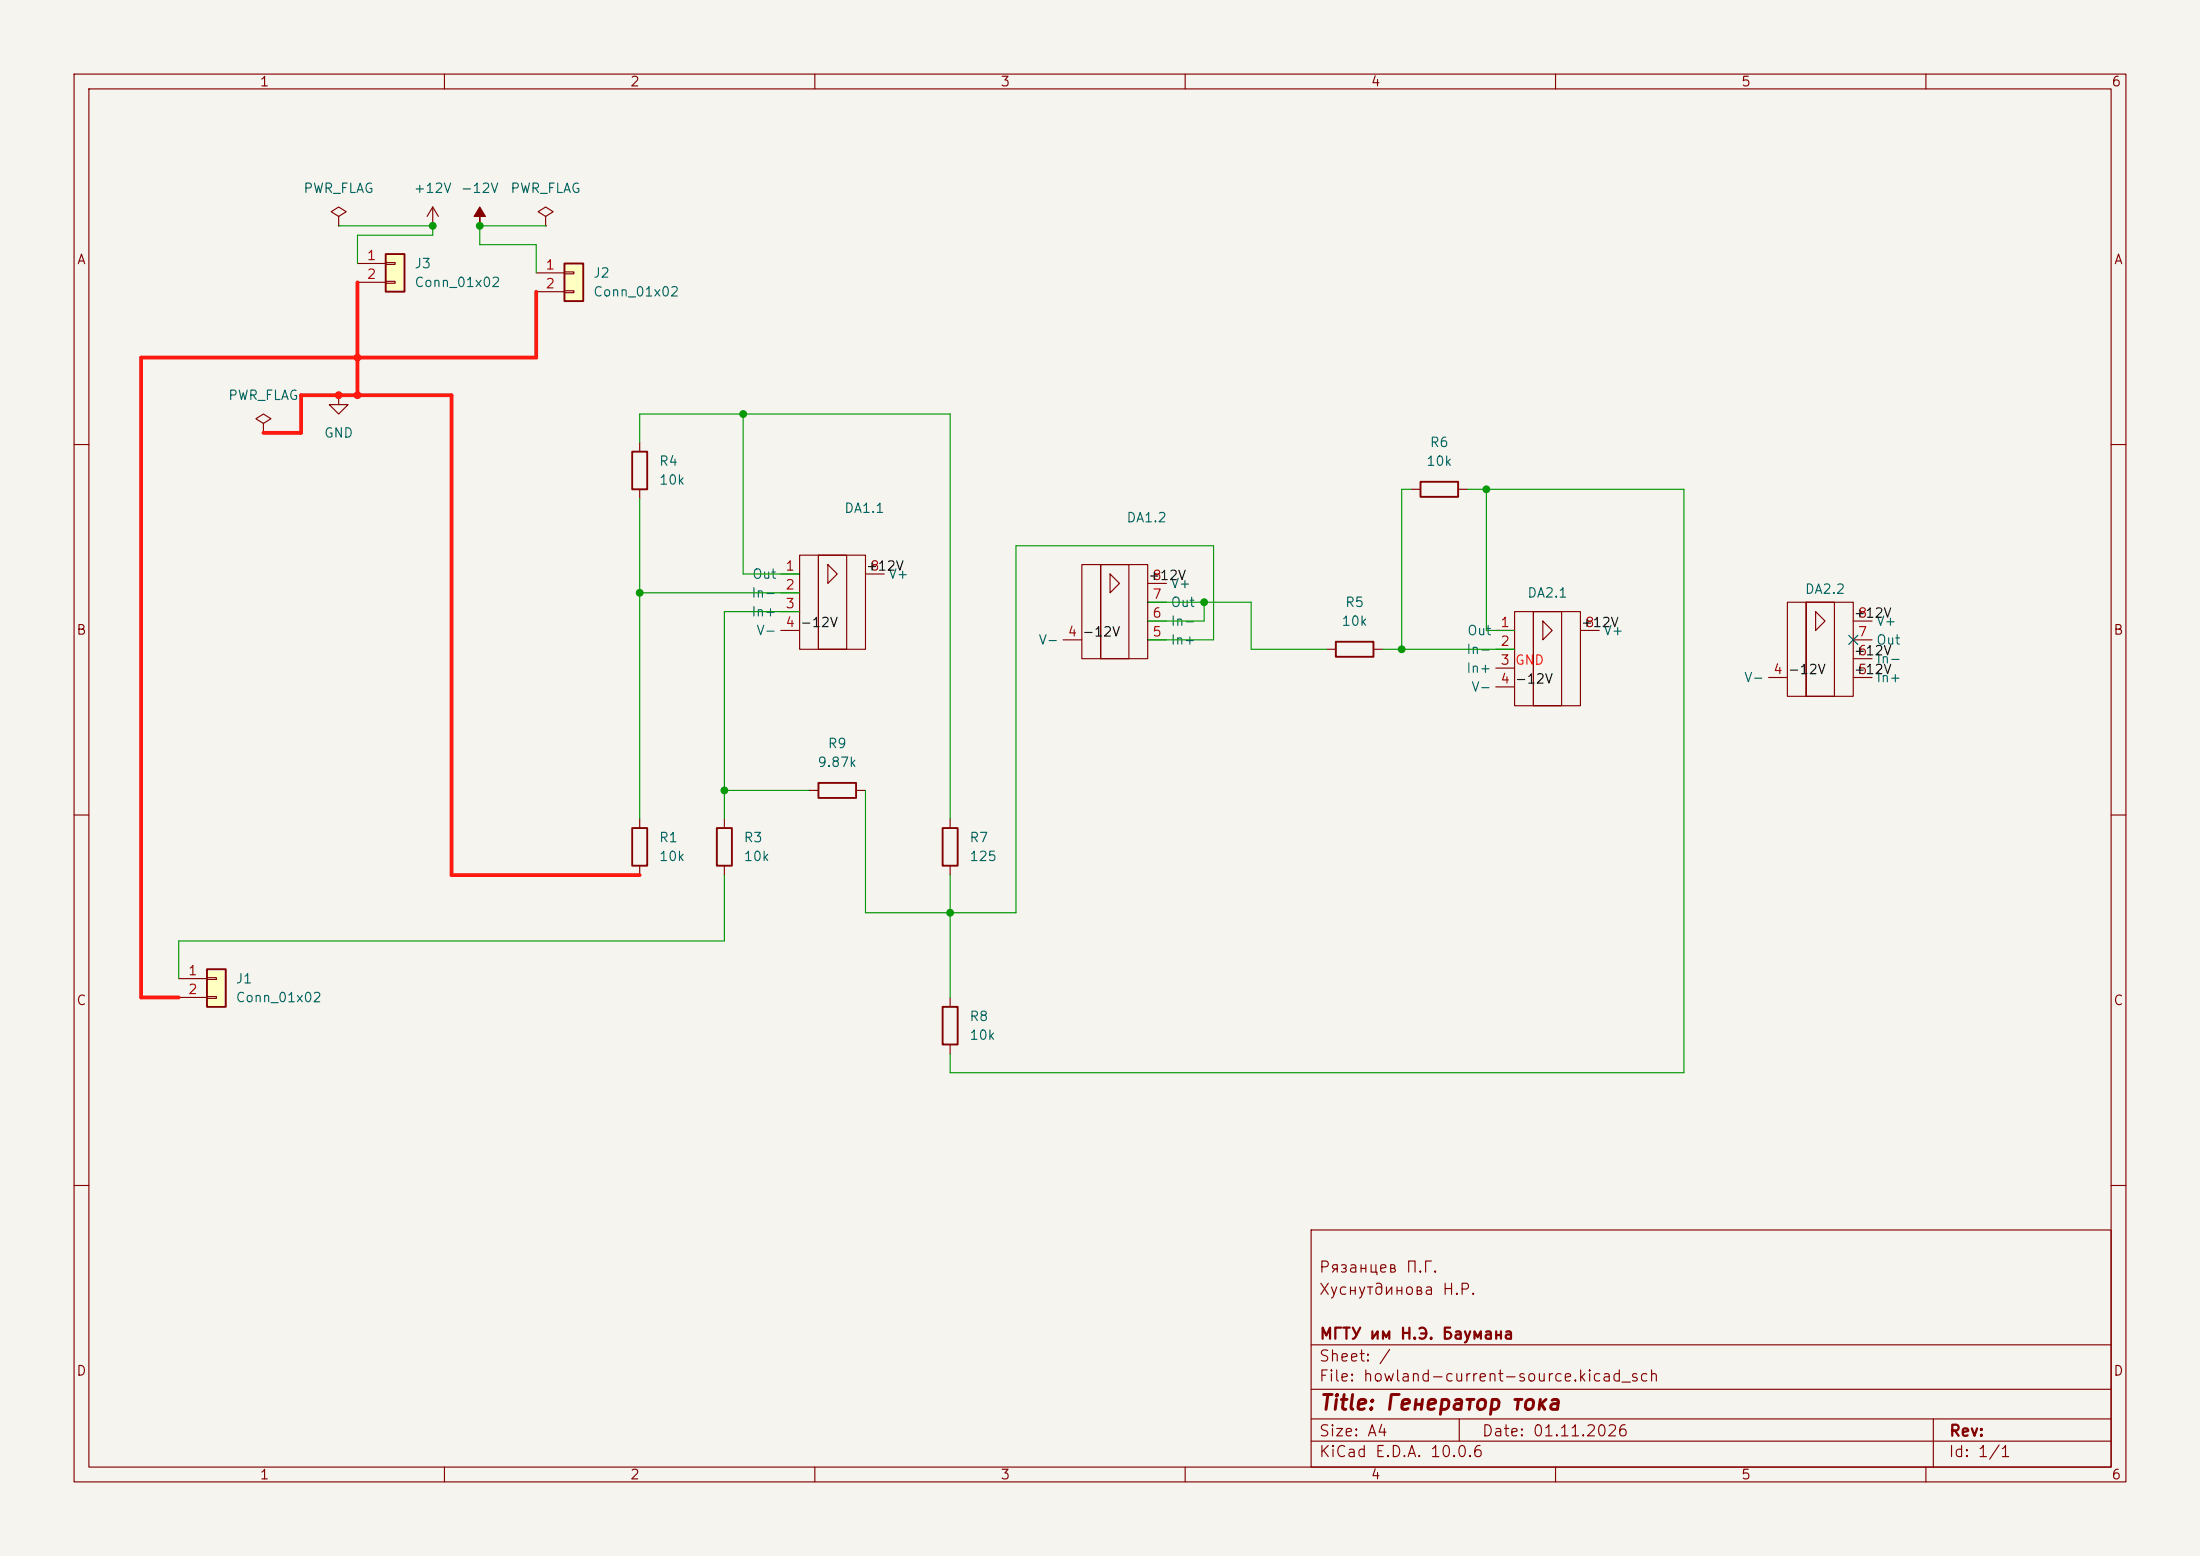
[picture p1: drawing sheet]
(kicad_sch
 (version 20260306)
 (generator "eeschema")
 (generator_version "10.0")
 (paper "A4")
 (title_block
  (title "Генератор тока ")
  (date "01.11.2026")
  (company "МГТУ им Н.Э. Баумана")
  (comment 2 "Хуснутдинова Н.Р.")
  (comment 3 "Рязанцев П.Г."))
 (lib_symbols
  (symbol "Connector_Generic:Conn_01x02"
   (pin_names
    (offset 1.016) (hide yes)) (exclude_from_sim no) (in_bom yes) (on_board yes)
   (in_pos_files yes)
   (duplicate_pin_numbers_are_jumpers no)
   (property "Reference" "J" (at 0 2.54 0) (show_name no) (do_not_autoplace no) (effects (font (size 1.27 1.27))))
   (property "Value" "Conn_01x02" (at 0 -5.08 0) (show_name no) (do_not_autoplace no) (effects (font (size 1.27 1.27))))
   (property "Footprint" "" (at 0 0 0) (show_name no) (do_not_autoplace no) (hide yes) (effects (font (size 1.27 1.27))))
   (property "Datasheet" "" (at 0 0 0) (show_name no) (do_not_autoplace no) (hide yes) (effects (font (size 1.27 1.27))))
   (property "Description" "Generic connector, single row, 01x02, script generated (kicad-library-utils/schlib/autogen/connector/)" (at 0 0 0) (show_name no) (do_not_autoplace no) (hide yes) (effects (font (size 1.27 1.27))))
   (symbol "Conn_01x02_1_1"
    (rectangle (start -1.27 1.27) (end 1.27 -3.81) (stroke (width 0.254) (type default)) (fill (type background)))
    (rectangle (start -1.27 0.127) (end 0 -0.127) (stroke (width 0.1524) (type default)) (fill (type none)))
    (rectangle (start -1.27 -2.413) (end 0 -2.667) (stroke (width 0.1524) (type default)) (fill (type none)))
    (pin passive line (at -5.08 0 0) (length 3.81) (name "Pin_1" (effects (font (size 1.27 1.27)))) (number "1" (effects (font (size 1.27 1.27)))))
    (pin passive line (at -5.08 -2.54 0) (length 3.81) (name "Pin_2" (effects (font (size 1.27 1.27)))) (number "2" (effects (font (size 1.27 1.27))))))
   (embedded_fonts no))
  (symbol "Device:R"
   (pin_numbers (hide yes))
   (pin_names
    (offset 0)) (exclude_from_sim no) (in_bom yes) (on_board yes)
   (in_pos_files yes)
   (duplicate_pin_numbers_are_jumpers no)
   (property "Reference" "R" (at 2.032 0 90) (show_name no) (do_not_autoplace no) (effects (font (size 1.27 1.27))))
   (property "Value" "R" (at 0 0 90) (show_name no) (do_not_autoplace no) (effects (font (size 1.27 1.27))))
   (property "Footprint" "" (at -1.778 0 90) (show_name no) (do_not_autoplace no) (hide yes) (effects (font (size 1.27 1.27))))
   (property "Datasheet" "" (at 0 0 0) (show_name no) (do_not_autoplace no) (hide yes) (effects (font (size 1.27 1.27))))
   (property "Description" "Resistor" (at 0 0 0) (show_name no) (do_not_autoplace no) (hide yes) (effects (font (size 1.27 1.27))))
   (symbol "R_0_1"
    (rectangle (start -1.016 -2.54) (end 1.016 2.54) (stroke (width 0.254) (type default)) (fill (type none))))
   (symbol "R_1_1"
    (pin passive line (at 0 3.81 270) (length 1.27) (name "" (effects (font (size 1.27 1.27)))) (number "1" (effects (font (size 1.27 1.27)))))
    (pin passive line (at 0 -3.81 90) (length 1.27) (name "" (effects (font (size 1.27 1.27)))) (number "2" (effects (font (size 1.27 1.27))))))
   (embedded_fonts no))
  (symbol "howland_gost:OPA277" (exclude_from_sim no) (in_bom yes) (on_board yes)
   (in_pos_files yes)
   (duplicate_pin_numbers_are_jumpers no)
   (property "Reference" "DA" (at 0 0 0) (show_name no) (do_not_autoplace no) (effects (font (size 1.27 1.27))))
   (property "Value" "" (at 0 0 0) (show_name no) (do_not_autoplace no) (effects (font (size 1.27 1.27))))
   (property "Footprint" "" (at 0 0 0) (show_name no) (do_not_autoplace no) (hide yes) (effects (font (size 1.27 1.27))))
   (property "Datasheet" "" (at 0 0 0) (show_name no) (do_not_autoplace no) (hide yes) (effects (font (size 1.27 1.27))))
   (property "Description" "" (at 0 0 0) (show_name no) (do_not_autoplace no) (hide yes) (effects (font (size 1.27 1.27))))
   (symbol "OPA277_0_1"
    (rectangle (start -3.81 2.54) (end 5.08 -10.16) (stroke (width 0) (type solid)) (fill (type none)))
    (polyline (pts (xy -1.27 -10.16) (xy -1.27 2.54) (xy 2.54 2.54) (xy 2.54 -10.16) (xy -1.27 -10.16) (xy -1.27 1.27) (xy -1.27 2.54)) (stroke (width 0) (type default)) (fill (type none)))
    (polyline (pts (xy 0 1.27) (xy 0 -1.27) (xy 1.27 0) (xy 0 1.27)) (stroke (width 0) (type default)) (fill (type none)))
    (pin power_in line (at -3.81 -7.62 180) (length 2.54) (name "V-" (effects (font (size 1.27 1.27)))) (number "4" (effects (font (size 1.27 1.27)))))
    (pin power_in line (at 5.08 0 0) (length 2.54) (name "V+" (effects (font (size 1.27 1.27)))) (number "8" (effects (font (size 1.27 1.27))))))
   (symbol "OPA277_1_1"
    (pin output line (at -3.81 0 180) (length 2.54) (name "Out" (effects (font (size 1.27 1.27)))) (number "1" (effects (font (size 1.27 1.27)))))
    (pin input line (at -3.81 -2.54 180) (length 2.54) (name "In-" (effects (font (size 1.27 1.27)))) (number "2" (effects (font (size 1.27 1.27)))))
    (pin input line (at -3.81 -5.08 180) (length 2.54) (name "In+" (effects (font (size 1.27 1.27)))) (number "3" (effects (font (size 1.27 1.27))))))
   (symbol "OPA277_2_1"
    (pin input line (at 5.08 -7.62 0) (length 2.54) (name "In+" (effects (font (size 1.27 1.27)))) (number "5" (effects (font (size 1.27 1.27)))))
    (pin input line (at 5.08 -5.08 0) (length 2.54) (name "In-" (effects (font (size 1.27 1.27)))) (number "6" (effects (font (size 1.27 1.27)))))
    (pin output line (at 5.08 -2.54 0) (length 2.54) (name "Out" (effects (font (size 1.27 1.27)))) (number "7" (effects (font (size 1.27 1.27))))))
   (embedded_fonts no))
  (symbol "power:+12V"
   (power global)
   (pin_numbers (hide yes))
   (pin_names
    (offset 0) (hide yes)) (exclude_from_sim no) (in_bom yes) (on_board yes)
   (in_pos_files yes)
   (duplicate_pin_numbers_are_jumpers no)
   (property "Reference" "#PWR" (at 0 -3.81 0) (show_name no) (do_not_autoplace no) (hide yes) (effects (font (size 1.27 1.27))))
   (property "Value" "+12V" (at 0 3.556 0) (show_name no) (do_not_autoplace no) (effects (font (size 1.27 1.27))))
   (property "Footprint" "" (at 0 0 0) (show_name no) (do_not_autoplace no) (hide yes) (effects (font (size 1.27 1.27))))
   (property "Datasheet" "" (at 0 0 0) (show_name no) (do_not_autoplace no) (hide yes) (effects (font (size 1.27 1.27))))
   (property "Description" "Power symbol creates a global label with name \"+12V\"" (at 0 0 0) (show_name no) (do_not_autoplace no) (hide yes) (effects (font (size 1.27 1.27))))
   (symbol "+12V_0_1"
    (polyline (pts (xy -0.762 1.27) (xy 0 2.54)) (stroke (width 0) (type default)) (fill (type none)))
    (polyline (pts (xy 0 2.54) (xy 0.762 1.27)) (stroke (width 0) (type default)) (fill (type none)))
    (polyline (pts (xy 0 0) (xy 0 2.54)) (stroke (width 0) (type default)) (fill (type none))))
   (symbol "+12V_1_1"
    (pin power_in line (at 0 0 90) (length 0) (name "" (effects (font (size 1.27 1.27)))) (number "1" (effects (font (size 1.27 1.27))))))
   (embedded_fonts no))
  (symbol "power:-12V"
   (power global)
   (pin_numbers (hide yes))
   (pin_names
    (offset 0) (hide yes)) (exclude_from_sim no) (in_bom yes) (on_board yes)
   (in_pos_files yes)
   (duplicate_pin_numbers_are_jumpers no)
   (property "Reference" "#PWR" (at 0 -3.81 0) (show_name no) (do_not_autoplace no) (hide yes) (effects (font (size 1.27 1.27))))
   (property "Value" "-12V" (at 0 3.556 0) (show_name no) (do_not_autoplace no) (effects (font (size 1.27 1.27))))
   (property "Footprint" "" (at 0 0 0) (show_name no) (do_not_autoplace no) (hide yes) (effects (font (size 1.27 1.27))))
   (property "Datasheet" "" (at 0 0 0) (show_name no) (do_not_autoplace no) (hide yes) (effects (font (size 1.27 1.27))))
   (property "Description" "Power symbol creates a global label with name \"-12V\"" (at 0 0 0) (show_name no) (do_not_autoplace no) (hide yes) (effects (font (size 1.27 1.27))))
   (symbol "-12V_0_0"
    (pin power_in line (at 0 0 90) (length 0) (name "" (effects (font (size 1.27 1.27)))) (number "1" (effects (font (size 1.27 1.27))))))
   (symbol "-12V_0_1"
    (polyline (pts (xy 0 0) (xy 0 1.27) (xy 0.762 1.27) (xy 0 2.54) (xy -0.762 1.27) (xy 0 1.27)) (stroke (width 0) (type default)) (fill (type outline))))
   (embedded_fonts no))
  (symbol "power:GND"
   (power global)
   (pin_numbers (hide yes))
   (pin_names
    (offset 0) (hide yes)) (exclude_from_sim no) (in_bom yes) (on_board yes)
   (in_pos_files yes)
   (duplicate_pin_numbers_are_jumpers no)
   (property "Reference" "#PWR" (at 0 -6.35 0) (show_name no) (do_not_autoplace no) (hide yes) (effects (font (size 1.27 1.27))))
   (property "Value" "GND" (at 0 -3.81 0) (show_name no) (do_not_autoplace no) (effects (font (size 1.27 1.27))))
   (property "Footprint" "" (at 0 0 0) (show_name no) (do_not_autoplace no) (hide yes) (effects (font (size 1.27 1.27))))
   (property "Datasheet" "" (at 0 0 0) (show_name no) (do_not_autoplace no) (hide yes) (effects (font (size 1.27 1.27))))
   (property "Description" "Power symbol creates a global label with name \"GND\" , ground" (at 0 0 0) (show_name no) (do_not_autoplace no) (hide yes) (effects (font (size 1.27 1.27))))
   (symbol "GND_0_1"
    (polyline (pts (xy 0 0) (xy 0 -1.27) (xy 1.27 -1.27) (xy 0 -2.54) (xy -1.27 -1.27) (xy 0 -1.27)) (stroke (width 0) (type default)) (fill (type none))))
   (symbol "GND_1_1"
    (pin power_in line (at 0 0 270) (length 0) (name "" (effects (font (size 1.27 1.27)))) (number "1" (effects (font (size 1.27 1.27))))))
   (embedded_fonts no))
  (symbol "power:PWR_FLAG"
   (power global)
   (pin_numbers (hide yes))
   (pin_names
    (offset 0) (hide yes)) (exclude_from_sim no) (in_bom yes) (on_board yes)
   (in_pos_files yes)
   (duplicate_pin_numbers_are_jumpers no)
   (property "Reference" "#FLG" (at 0 1.905 0) (show_name no) (do_not_autoplace no) (hide yes) (effects (font (size 1.27 1.27))))
   (property "Value" "PWR_FLAG" (at 0 3.81 0) (show_name no) (do_not_autoplace no) (effects (font (size 1.27 1.27))))
   (property "Footprint" "" (at 0 0 0) (show_name no) (do_not_autoplace no) (hide yes) (effects (font (size 1.27 1.27))))
   (property "Datasheet" "" (at 0 0 0) (show_name no) (do_not_autoplace no) (hide yes) (effects (font (size 1.27 1.27))))
   (property "Description" "Special symbol for telling ERC where power comes from" (at 0 0 0) (show_name no) (do_not_autoplace no) (hide yes) (effects (font (size 1.27 1.27))))
   (symbol "PWR_FLAG_0_0"
    (pin power_out line (at 0 0 90) (length 0) (name "" (effects (font (size 1.27 1.27)))) (number "1" (effects (font (size 1.27 1.27))))))
   (symbol "PWR_FLAG_0_1"
    (polyline (pts (xy 0 0) (xy 0 1.27) (xy -1.016 1.905) (xy 0 2.54) (xy 1.016 1.905) (xy 0 1.27)) (stroke (width 0) (type default)) (fill (type none))))
   (embedded_fonts no)))
 (junction
  (at 45.72 53.34)
  (diameter 0)
  (color 0 0 0 0))
 (junction
  (at 189.23 87.63)
  (diameter 0)
  (color 0 0 0 0))
 (junction
  (at 100.33 55.88)
  (diameter 0)
  (color 0 0 0 0))
 (junction
  (at 86.36 80.01)
  (diameter 0)
  (color 0 0 0 0))
 (junction
  (at 200.66 66.04)
  (diameter 0)
  (color 0 0 0 0))
 (junction
  (at 64.77 30.48)
  (diameter 0)
  (color 0 0 0 0))
 (junction
  (at 58.42 30.48)
  (diameter 0)
  (color 0 0 0 0))
 (junction
  (at 48.26 48.26)
  (diameter 0)
  (color 0 0 0 0))
 (junction
  (at 48.26 53.34)
  (diameter 0)
  (color 0 0 0 0))
 (junction
  (at 128.27 123.19)
  (diameter 0)
  (color 0 0 0 0))
 (junction
  (at 162.56 81.28)
  (diameter 0)
  (color 0 0 0 0))
 (junction
  (at 97.79 106.68)
  (diameter 0)
  (color 0 0 0 0))
 (no_connect
  (at 250.19 86.36))
 (wire
  (pts (xy 86.36 80.01) (xy 107.95 80.01))
  (stroke (width 0) (type default)))
 (wire
  (pts (xy 19.05 48.26) (xy 48.26 48.26))
  (stroke (width 0) (type default)))
 (wire
  (pts (xy 200.66 85.09) (xy 200.66 66.04))
  (stroke (width 0) (type default)))
 (wire
  (pts (xy 227.33 66.04) (xy 200.66 66.04))
  (stroke (width 0) (type default)))
 (wire
  (pts (xy 72.39 33.02) (xy 64.77 33.02))
  (stroke (width 0) (type default)))
 (wire
  (pts (xy 48.26 35.56) (xy 48.26 31.75))
  (stroke (width 0) (type default)))
 (wire
  (pts (xy 35.56 58.42) (xy 40.64 58.42))
  (stroke (width 0) (type default)))
 (wire
  (pts (xy 86.36 55.88) (xy 128.27 55.88))
  (stroke (width 0) (type default)))
 (wire
  (pts (xy 128.27 142.24) (xy 128.27 144.78))
  (stroke (width 0) (type default)))
 (wire
  (pts (xy 190.5 66.04) (xy 189.23 66.04))
  (stroke (width 0) (type default)))
 (wire
  (pts (xy 64.77 30.48) (xy 73.66 30.48))
  (stroke (width 0) (type default)))
 (wire
  (pts (xy 60.96 53.34) (xy 60.96 118.11))
  (stroke (width 0) (type default)))
 (wire
  (pts (xy 86.36 80.01) (xy 86.36 110.49))
  (stroke (width 0) (type default)))
 (wire
  (pts (xy 64.77 33.02) (xy 64.77 30.48))
  (stroke (width 0) (type default)))
 (wire
  (pts (xy 189.23 66.04) (xy 189.23 87.63))
  (stroke (width 0) (type default)))
 (wire
  (pts (xy 97.79 106.68) (xy 109.22 106.68))
  (stroke (width 0) (type default)))
 (wire
  (pts (xy 48.26 48.26) (xy 72.39 48.26))
  (stroke (width 0) (type default)))
 (wire
  (pts (xy 24.13 134.62) (xy 19.05 134.62))
  (stroke (width 0) (type default)))
 (wire
  (pts (xy 100.33 77.47) (xy 100.33 55.88))
  (stroke (width 0) (type default)))
 (wire
  (pts (xy 128.27 123.19) (xy 128.27 118.11))
  (stroke (width 0) (type default)))
 (wire
  (pts (xy 198.12 66.04) (xy 200.66 66.04))
  (stroke (width 0) (type default)))
 (wire
  (pts (xy 97.79 118.11) (xy 97.79 127))
  (stroke (width 0) (type default)))
 (wire
  (pts (xy 58.42 31.75) (xy 58.42 30.48))
  (stroke (width 0) (type default)))
 (wire
  (pts (xy 72.39 36.83) (xy 72.39 33.02))
  (stroke (width 0) (type default)))
 (wire
  (pts (xy 45.72 30.48) (xy 58.42 30.48))
  (stroke (width 0) (type default)))
 (wire
  (pts (xy 48.26 31.75) (xy 58.42 31.75))
  (stroke (width 0) (type default)))
 (wire
  (pts (xy 116.84 106.68) (xy 116.84 123.19))
  (stroke (width 0) (type default)))
 (wire
  (pts (xy 186.69 87.63) (xy 204.47 87.63))
  (stroke (width 0) (type default)))
 (wire
  (pts (xy 48.26 53.34) (xy 60.96 53.34))
  (stroke (width 0) (type default)))
 (wire
  (pts (xy 137.16 123.19) (xy 128.27 123.19))
  (stroke (width 0) (type default)))
 (wire
  (pts (xy 48.26 38.1) (xy 48.26 48.26))
  (stroke (width 0) (type default)))
 (wire
  (pts (xy 128.27 144.78) (xy 227.33 144.78))
  (stroke (width 0) (type default)))
 (wire
  (pts (xy 107.95 77.47) (xy 100.33 77.47))
  (stroke (width 0) (type default)))
 (wire
  (pts (xy 40.64 58.42) (xy 40.64 53.34))
  (stroke (width 0) (type default)))
 (wire
  (pts (xy 97.79 82.55) (xy 97.79 110.49))
  (stroke (width 0) (type default)))
 (wire
  (pts (xy 107.95 82.55) (xy 97.79 82.55))
  (stroke (width 0) (type default)))
 (wire
  (pts (xy 154.94 86.36) (xy 163.83 86.36))
  (stroke (width 0) (type default)))
 (wire
  (pts (xy 48.26 48.26) (xy 48.26 53.34))
  (stroke (width 0) (type default)))
 (wire
  (pts (xy 137.16 73.66) (xy 137.16 123.19))
  (stroke (width 0) (type default)))
 (wire
  (pts (xy 162.56 83.82) (xy 162.56 81.28))
  (stroke (width 0) (type default)))
 (wire
  (pts (xy 116.84 123.19) (xy 128.27 123.19))
  (stroke (width 0) (type default)))
 (wire
  (pts (xy 86.36 59.69) (xy 86.36 55.88))
  (stroke (width 0) (type default)))
 (wire
  (pts (xy 24.13 127) (xy 24.13 132.08))
  (stroke (width 0) (type default)))
 (wire
  (pts (xy 86.36 67.31) (xy 86.36 80.01))
  (stroke (width 0) (type default)))
 (wire
  (pts (xy 154.94 83.82) (xy 162.56 83.82))
  (stroke (width 0) (type default)))
 (wire
  (pts (xy 154.94 81.28) (xy 162.56 81.28))
  (stroke (width 0) (type default)))
 (wire
  (pts (xy 19.05 134.62) (xy 19.05 48.26))
  (stroke (width 0) (type default)))
 (wire
  (pts (xy 163.83 73.66) (xy 163.83 86.36))
  (stroke (width 0) (type default)))
 (wire
  (pts (xy 227.33 66.04) (xy 227.33 144.78))
  (stroke (width 0) (type default)))
 (wire
  (pts (xy 204.47 85.09) (xy 200.66 85.09))
  (stroke (width 0) (type default)))
 (wire
  (pts (xy 168.91 81.28) (xy 162.56 81.28))
  (stroke (width 0) (type default)))
 (wire
  (pts (xy 45.72 53.34) (xy 48.26 53.34))
  (stroke (width 0) (type default)))
 (wire
  (pts (xy 40.64 53.34) (xy 45.72 53.34))
  (stroke (width 0) (type default)))
 (wire
  (pts (xy 97.79 127) (xy 24.13 127))
  (stroke (width 0) (type default)))
 (wire
  (pts (xy 137.16 73.66) (xy 163.83 73.66))
  (stroke (width 0) (type default)))
 (wire
  (pts (xy 168.91 87.63) (xy 179.07 87.63))
  (stroke (width 0) (type default)))
 (wire
  (pts (xy 168.91 81.28) (xy 168.91 87.63))
  (stroke (width 0) (type default)))
 (wire
  (pts (xy 128.27 55.88) (xy 128.27 110.49))
  (stroke (width 0) (type default)))
 (wire
  (pts (xy 60.96 118.11) (xy 86.36 118.11))
  (stroke (width 0) (type default)))
 (wire
  (pts (xy 72.39 39.37) (xy 72.39 48.26))
  (stroke (width 0) (type default)))
 (wire
  (pts (xy 128.27 123.19) (xy 128.27 134.62))
  (stroke (width 0) (type default)))
 (label "GND"
  (at 204.47 90.17 0)
  (effects (font (size 1.27 1.27)) (justify left bottom)))
 (label "-12V"
  (at 146.05 86.36 0)
  (effects (font (size 1.27 1.27)) (justify left bottom)))
 (label "+12V"
  (at 154.94 78.74 0)
  (effects (font (size 1.27 1.27)) (justify left bottom)))
 (label "+12V"
  (at 116.84 77.47 0)
  (effects (font (size 1.27 1.27)) (justify left bottom)))
 (label "+12V"
  (at 213.36 85.09 0)
  (effects (font (size 1.27 1.27)) (justify left bottom)))
 (label "+12V"
  (at 250.19 91.44 0)
  (effects (font (size 1.27 1.27)) (justify left bottom)))
 (label "-12V"
  (at 241.3 91.44 0)
  (effects (font (size 1.27 1.27)) (justify left bottom)))
 (label "-12V"
  (at 107.95 85.09 0)
  (effects (font (size 1.27 1.27)) (justify left bottom)))
 (label "-12V"
  (at 204.47 92.71 0)
  (effects (font (size 1.27 1.27)) (justify left bottom)))
 (label "+12V"
  (at 250.19 83.82 0)
  (effects (font (size 1.27 1.27)) (justify left bottom)))
 (label "+12V"
  (at 250.19 88.9 0)
  (effects (font (size 1.27 1.27)) (justify left bottom)))
 (symbol
  (lib_id "Connector_Generic:Conn_01x02")
  (at 29.21 132.08 0)
  (unit 1)
  (body_style 1)
  (exclude_from_sim no)
  (in_bom yes)
  (on_board yes)
  (in_pos_files yes)
  (dnp no)
  (fields_autoplaced yes)
  (property "Reference" "J1" (at 31.75 132.0799 0) (show_name no) (do_not_autoplace no) (effects (font (size 1.27 1.27)) (justify left)))
  (property "Value" "Conn_01x02" (at 31.75 134.6199 0) (show_name no) (do_not_autoplace no) (effects (font (size 1.27 1.27)) (justify left)))
  (property "Footprint" "Connector_PinHeader_2.54mm:PinHeader_1x02_P2.54mm_Vertical" (at 29.21 132.08 0) (hide yes) (show_name no) (do_not_autoplace no) (effects (font (size 1.27 1.27))))
  (property "Datasheet" "" (at 29.21 132.08 0) (hide yes) (show_name no) (do_not_autoplace no) (effects (font (size 1.27 1.27))))
  (property "Description" "Generic connector, single row, 01x02, script generated (kicad-library-utils/schlib/autogen/connector/)" (at 29.21 132.08 0) (hide yes) (show_name no) (do_not_autoplace no) (effects (font (size 1.27 1.27))))
  (pin "1")
  (pin "2"))
 (symbol
  (lib_id "Connector_Generic:Conn_01x02")
  (at 53.34 35.56 0)
  (unit 1)
  (body_style 1)
  (exclude_from_sim no)
  (in_bom yes)
  (on_board yes)
  (in_pos_files yes)
  (dnp no)
  (fields_autoplaced yes)
  (property "Reference" "J3" (at 55.88 35.5599 0) (show_name no) (do_not_autoplace no) (effects (font (size 1.27 1.27)) (justify left)))
  (property "Value" "Conn_01x02" (at 55.88 38.0999 0) (show_name no) (do_not_autoplace no) (effects (font (size 1.27 1.27)) (justify left)))
  (property "Footprint" "Connector_PinHeader_2.54mm:PinHeader_1x02_P2.54mm_Vertical" (at 53.34 35.56 0) (hide yes) (show_name no) (do_not_autoplace no) (effects (font (size 1.27 1.27))))
  (property "Datasheet" "" (at 53.34 35.56 0) (hide yes) (show_name no) (do_not_autoplace no) (effects (font (size 1.27 1.27))))
  (property "Description" "Generic connector, single row, 01x02, script generated (kicad-library-utils/schlib/autogen/connector/)" (at 53.34 35.56 0) (hide yes) (show_name no) (do_not_autoplace no) (effects (font (size 1.27 1.27))))
  (pin "1")
  (pin "2"))
 (symbol
  (lib_id "power:+12V")
  (at 58.42 30.48 0)
  (unit 1)
  (body_style 1)
  (exclude_from_sim no)
  (in_bom yes)
  (on_board yes)
  (in_pos_files yes)
  (dnp no)
  (fields_autoplaced yes)
  (property "Reference" "#PWR01" (at 58.42 34.29 0) (hide yes) (show_name no) (do_not_autoplace no) (effects (font (size 1.27 1.27))))
  (property "Value" "+12V" (at 58.42 25.4 0) (show_name no) (do_not_autoplace no) (effects (font (size 1.27 1.27))))
  (property "Footprint" "" (at 58.42 30.48 0) (hide yes) (show_name no) (do_not_autoplace no) (effects (font (size 1.27 1.27))))
  (property "Datasheet" "" (at 58.42 30.48 0) (hide yes) (show_name no) (do_not_autoplace no) (effects (font (size 1.27 1.27))))
  (property "Description" "Power symbol creates a global label with name \"+12V\"" (at 58.42 30.48 0) (hide yes) (show_name no) (do_not_autoplace no) (effects (font (size 1.27 1.27))))
  (pin "1"))
 (symbol
  (lib_id "power:-12V")
  (at 64.77 30.48 0)
  (unit 1)
  (body_style 1)
  (exclude_from_sim no)
  (in_bom yes)
  (on_board yes)
  (in_pos_files yes)
  (dnp no)
  (fields_autoplaced yes)
  (property "Reference" "#PWR02" (at 64.77 34.29 0) (hide yes) (show_name no) (do_not_autoplace no) (effects (font (size 1.27 1.27))))
  (property "Value" "-12V" (at 64.77 25.4 0) (show_name no) (do_not_autoplace no) (effects (font (size 1.27 1.27))))
  (property "Footprint" "" (at 64.77 30.48 0) (hide yes) (show_name no) (do_not_autoplace no) (effects (font (size 1.27 1.27))))
  (property "Datasheet" "" (at 64.77 30.48 0) (hide yes) (show_name no) (do_not_autoplace no) (effects (font (size 1.27 1.27))))
  (property "Description" "Power symbol creates a global label with name \"-12V\"" (at 64.77 30.48 0) (hide yes) (show_name no) (do_not_autoplace no) (effects (font (size 1.27 1.27))))
  (pin "1"))
 (symbol
  (lib_id "Device:R")
  (at 194.31 66.04 90)
  (unit 1)
  (body_style 1)
  (exclude_from_sim no)
  (in_bom yes)
  (on_board yes)
  (in_pos_files yes)
  (dnp no)
  (fields_autoplaced yes)
  (property "Reference" "R6" (at 194.31 59.69 90) (show_name no) (do_not_autoplace no) (effects (font (size 1.27 1.27))))
  (property "Value" "10k" (at 194.31 62.23 90) (show_name no) (do_not_autoplace no) (effects (font (size 1.27 1.27))))
  (property "Footprint" "Resistor_THT:R_Axial_DIN0207_L6.3mm_D2.5mm_P7.62mm_Horizontal" (at 194.31 67.818 90) (hide yes) (show_name no) (do_not_autoplace no) (effects (font (size 1.27 1.27))))
  (property "Datasheet" "" (at 194.31 66.04 0) (hide yes) (show_name no) (do_not_autoplace no) (effects (font (size 1.27 1.27))))
  (property "Description" "Resistor" (at 194.31 66.04 0) (hide yes) (show_name no) (do_not_autoplace no) (effects (font (size 1.27 1.27))))
  (pin "1")
  (pin "2"))
 (symbol
  (lib_id "Device:R")
  (at 86.36 63.5 0)
  (unit 1)
  (body_style 1)
  (exclude_from_sim no)
  (in_bom yes)
  (on_board yes)
  (in_pos_files yes)
  (dnp no)
  (fields_autoplaced yes)
  (property "Reference" "R4" (at 88.9 62.2299 0) (show_name no) (do_not_autoplace no) (effects (font (size 1.27 1.27)) (justify left)))
  (property "Value" "10k" (at 88.9 64.7699 0) (show_name no) (do_not_autoplace no) (effects (font (size 1.27 1.27)) (justify left)))
  (property "Footprint" "Resistor_THT:R_Axial_DIN0207_L6.3mm_D2.5mm_P7.62mm_Horizontal" (at 84.582 63.5 90) (hide yes) (show_name no) (do_not_autoplace no) (effects (font (size 1.27 1.27))))
  (property "Datasheet" "" (at 86.36 63.5 0) (hide yes) (show_name no) (do_not_autoplace no) (effects (font (size 1.27 1.27))))
  (property "Description" "Resistor" (at 86.36 63.5 0) (hide yes) (show_name no) (do_not_autoplace no) (effects (font (size 1.27 1.27))))
  (pin "1")
  (pin "2"))
 (symbol
  (lib_id "power:GND")
  (at 45.72 53.34 0)
  (unit 1)
  (body_style 1)
  (exclude_from_sim no)
  (in_bom yes)
  (on_board yes)
  (in_pos_files yes)
  (dnp no)
  (fields_autoplaced yes)
  (property "Reference" "#PWR03" (at 45.72 59.69 0) (hide yes) (show_name no) (do_not_autoplace no) (effects (font (size 1.27 1.27))))
  (property "Value" "GND" (at 45.72 58.42 0) (show_name no) (do_not_autoplace no) (effects (font (size 1.27 1.27))))
  (property "Footprint" "" (at 45.72 53.34 0) (hide yes) (show_name no) (do_not_autoplace no) (effects (font (size 1.27 1.27))))
  (property "Datasheet" "" (at 45.72 53.34 0) (hide yes) (show_name no) (do_not_autoplace no) (effects (font (size 1.27 1.27))))
  (property "Description" "Power symbol creates a global label with name \"GND\" , ground" (at 45.72 53.34 0) (hide yes) (show_name no) (do_not_autoplace no) (effects (font (size 1.27 1.27))))
  (pin "1"))
 (symbol
  (lib_id "Connector_Generic:Conn_01x02")
  (at 77.47 36.83 0)
  (unit 1)
  (body_style 1)
  (exclude_from_sim no)
  (in_bom yes)
  (on_board yes)
  (in_pos_files yes)
  (dnp no)
  (fields_autoplaced yes)
  (property "Reference" "J2" (at 80.01 36.8299 0) (show_name no) (do_not_autoplace no) (effects (font (size 1.27 1.27)) (justify left)))
  (property "Value" "Conn_01x02" (at 80.01 39.3699 0) (show_name no) (do_not_autoplace no) (effects (font (size 1.27 1.27)) (justify left)))
  (property "Footprint" "Connector_PinHeader_2.54mm:PinHeader_1x02_P2.54mm_Vertical" (at 77.47 36.83 0) (hide yes) (show_name no) (do_not_autoplace no) (effects (font (size 1.27 1.27))))
  (property "Datasheet" "" (at 77.47 36.83 0) (hide yes) (show_name no) (do_not_autoplace no) (effects (font (size 1.27 1.27))))
  (property "Description" "Generic connector, single row, 01x02, script generated (kicad-library-utils/schlib/autogen/connector/)" (at 77.47 36.83 0) (hide yes) (show_name no) (do_not_autoplace no) (effects (font (size 1.27 1.27))))
  (pin "1")
  (pin "2"))
 (symbol
  (lib_id "howland_gost:OPA277")
  (at 111.76 77.47 0)
  (unit 1)
  (body_style 1)
  (exclude_from_sim no)
  (in_bom yes)
  (on_board yes)
  (in_pos_files yes)
  (dnp no)
  (fields_autoplaced yes)
  (property "Reference" "DA1" (at 113.9033 68.58 0) (show_name no) (do_not_autoplace no) (effects (font (size 1.27 1.27)) (justify left)))
  (property "Value" "" (at 111.76 77.47 0) (show_name no) (do_not_autoplace no) (effects (font (size 1.27 1.27))))
  (property "Footprint" "Package_DIP:DIP-8_W7.62mm" (at 111.76 77.47 0) (hide yes) (show_name no) (do_not_autoplace no) (effects (font (size 1.27 1.27))))
  (property "Datasheet" "" (at 111.76 77.47 0) (hide yes) (show_name no) (do_not_autoplace no) (effects (font (size 1.27 1.27))))
  (property "Description" "" (at 111.76 77.47 0) (hide yes) (show_name no) (do_not_autoplace no) (effects (font (size 1.27 1.27))))
  (pin "1")
  (pin "4")
  (pin "3")
  (pin "8")
  (pin "2")
  (pin "7")
  (pin "6")
  (pin "5"))
 (symbol
  (lib_id "power:PWR_FLAG")
  (at 45.72 30.48 0)
  (unit 1)
  (body_style 1)
  (exclude_from_sim no)
  (in_bom yes)
  (on_board yes)
  (in_pos_files yes)
  (dnp no)
  (fields_autoplaced yes)
  (property "Reference" "#FLG01" (at 45.72 28.575 0) (hide yes) (show_name no) (do_not_autoplace no) (effects (font (size 1.27 1.27))))
  (property "Value" "PWR_FLAG" (at 45.72 25.4 0) (show_name no) (do_not_autoplace no) (effects (font (size 1.27 1.27))))
  (property "Footprint" "" (at 45.72 30.48 0) (hide yes) (show_name no) (do_not_autoplace no) (effects (font (size 1.27 1.27))))
  (property "Datasheet" "" (at 45.72 30.48 0) (hide yes) (show_name no) (do_not_autoplace no) (effects (font (size 1.27 1.27))))
  (property "Description" "Special symbol for telling ERC where power comes from" (at 45.72 30.48 0) (hide yes) (show_name no) (do_not_autoplace no) (effects (font (size 1.27 1.27))))
  (pin "1"))
 (symbol
  (lib_id "howland_gost:OPA277")
  (at 149.86 78.74 0)
  (unit 2)
  (body_style 1)
  (exclude_from_sim no)
  (in_bom yes)
  (on_board yes)
  (in_pos_files yes)
  (dnp no)
  (fields_autoplaced yes)
  (property "Reference" "DA1" (at 152.0033 69.85 0) (show_name no) (do_not_autoplace no) (effects (font (size 1.27 1.27)) (justify left)))
  (property "Value" "" (at 149.86 78.74 0) (show_name no) (do_not_autoplace no) (effects (font (size 1.27 1.27))))
  (property "Footprint" "Package_DIP:DIP-8_W7.62mm" (at 149.86 78.74 0) (hide yes) (show_name no) (do_not_autoplace no) (effects (font (size 1.27 1.27))))
  (property "Datasheet" "" (at 149.86 78.74 0) (hide yes) (show_name no) (do_not_autoplace no) (effects (font (size 1.27 1.27))))
  (property "Description" "" (at 149.86 78.74 0) (hide yes) (show_name no) (do_not_autoplace no) (effects (font (size 1.27 1.27))))
  (pin "1")
  (pin "4")
  (pin "3")
  (pin "8")
  (pin "2")
  (pin "7")
  (pin "6")
  (pin "5"))
 (symbol
  (lib_id "Device:R")
  (at 128.27 138.43 0)
  (unit 1)
  (body_style 1)
  (exclude_from_sim no)
  (in_bom yes)
  (on_board yes)
  (in_pos_files yes)
  (dnp no)
  (fields_autoplaced yes)
  (property "Reference" "R8" (at 130.81 137.1599 0) (show_name no) (do_not_autoplace no) (effects (font (size 1.27 1.27)) (justify left)))
  (property "Value" "10k" (at 130.81 139.6999 0) (show_name no) (do_not_autoplace no) (effects (font (size 1.27 1.27)) (justify left)))
  (property "Footprint" "Resistor_THT:R_Axial_DIN0207_L6.3mm_D2.5mm_P7.62mm_Horizontal" (at 126.492 138.43 90) (hide yes) (show_name no) (do_not_autoplace no) (effects (font (size 1.27 1.27))))
  (property "Datasheet" "" (at 128.27 138.43 0) (hide yes) (show_name no) (do_not_autoplace no) (effects (font (size 1.27 1.27))))
  (property "Description" "Resistor" (at 128.27 138.43 0) (hide yes) (show_name no) (do_not_autoplace no) (effects (font (size 1.27 1.27))))
  (pin "1")
  (pin "2"))
 (symbol
  (lib_id "power:PWR_FLAG")
  (at 35.56 58.42 0)
  (unit 1)
  (body_style 1)
  (exclude_from_sim no)
  (in_bom yes)
  (on_board yes)
  (in_pos_files yes)
  (dnp no)
  (fields_autoplaced yes)
  (property "Reference" "#FLG03" (at 35.56 56.515 0) (hide yes) (show_name no) (do_not_autoplace no) (effects (font (size 1.27 1.27))))
  (property "Value" "PWR_FLAG" (at 35.56 53.34 0) (show_name no) (do_not_autoplace no) (effects (font (size 1.27 1.27))))
  (property "Footprint" "" (at 35.56 58.42 0) (hide yes) (show_name no) (do_not_autoplace no) (effects (font (size 1.27 1.27))))
  (property "Datasheet" "" (at 35.56 58.42 0) (hide yes) (show_name no) (do_not_autoplace no) (effects (font (size 1.27 1.27))))
  (property "Description" "Special symbol for telling ERC where power comes from" (at 35.56 58.42 0) (hide yes) (show_name no) (do_not_autoplace no) (effects (font (size 1.27 1.27))))
  (pin "1"))
 (symbol
  (lib_id "Device:R")
  (at 86.36 114.3 0)
  (unit 1)
  (body_style 1)
  (exclude_from_sim no)
  (in_bom yes)
  (on_board yes)
  (in_pos_files yes)
  (dnp no)
  (fields_autoplaced yes)
  (property "Reference" "R1" (at 88.9 113.0299 0) (show_name no) (do_not_autoplace no) (effects (font (size 1.27 1.27)) (justify left)))
  (property "Value" "10k" (at 88.9 115.5699 0) (show_name no) (do_not_autoplace no) (effects (font (size 1.27 1.27)) (justify left)))
  (property "Footprint" "Resistor_THT:R_Axial_DIN0207_L6.3mm_D2.5mm_P7.62mm_Horizontal" (at 84.582 114.3 90) (hide yes) (show_name no) (do_not_autoplace no) (effects (font (size 1.27 1.27))))
  (property "Datasheet" "" (at 86.36 114.3 0) (hide yes) (show_name no) (do_not_autoplace no) (effects (font (size 1.27 1.27))))
  (property "Description" "Resistor" (at 86.36 114.3 0) (hide yes) (show_name no) (do_not_autoplace no) (effects (font (size 1.27 1.27))))
  (pin "1")
  (pin "2"))
 (symbol
  (lib_id "Device:R")
  (at 128.27 114.3 0)
  (unit 1)
  (body_style 1)
  (exclude_from_sim no)
  (in_bom yes)
  (on_board yes)
  (in_pos_files yes)
  (dnp no)
  (fields_autoplaced yes)
  (property "Reference" "R7" (at 130.81 113.0299 0) (show_name no) (do_not_autoplace no) (effects (font (size 1.27 1.27)) (justify left)))
  (property "Value" "125" (at 130.81 115.5699 0) (show_name no) (do_not_autoplace no) (effects (font (size 1.27 1.27)) (justify left)))
  (property "Footprint" "Resistor_THT:R_Axial_DIN0207_L6.3mm_D2.5mm_P7.62mm_Horizontal" (at 126.492 114.3 90) (hide yes) (show_name no) (do_not_autoplace no) (effects (font (size 1.27 1.27))))
  (property "Datasheet" "" (at 128.27 114.3 0) (hide yes) (show_name no) (do_not_autoplace no) (effects (font (size 1.27 1.27))))
  (property "Description" "Resistor" (at 128.27 114.3 0) (hide yes) (show_name no) (do_not_autoplace no) (effects (font (size 1.27 1.27))))
  (pin "1")
  (pin "2"))
 (symbol
  (lib_id "howland_gost:OPA277")
  (at 208.28 85.09 0)
  (unit 1)
  (body_style 1)
  (exclude_from_sim no)
  (in_bom yes)
  (on_board yes)
  (in_pos_files yes)
  (dnp no)
  (fields_autoplaced yes)
  (property "Reference" "DA2" (at 208.915 80.01 0) (show_name no) (do_not_autoplace no) (effects (font (size 1.27 1.27))))
  (property "Value" "" (at 208.28 85.09 0) (show_name no) (do_not_autoplace no) (effects (font (size 1.27 1.27))))
  (property "Footprint" "" (at 208.28 85.09 0) (hide yes) (show_name no) (do_not_autoplace no) (effects (font (size 1.27 1.27))))
  (property "Datasheet" "" (at 208.28 85.09 0) (hide yes) (show_name no) (do_not_autoplace no) (effects (font (size 1.27 1.27))))
  (property "Description" "" (at 208.28 85.09 0) (hide yes) (show_name no) (do_not_autoplace no) (effects (font (size 1.27 1.27))))
  (pin "1")
  (pin "5")
  (pin "3")
  (pin "7")
  (pin "4")
  (pin "8")
  (pin "6")
  (pin "2"))
 (symbol
  (lib_id "howland_gost:OPA277")
  (at 245.11 83.82 0)
  (unit 2)
  (body_style 1)
  (exclude_from_sim no)
  (in_bom yes)
  (on_board yes)
  (in_pos_files yes)
  (dnp no)
  (property "Reference" "DA2" (at 243.586 79.502 0) (show_name no) (do_not_autoplace no) (effects (font (size 1.27 1.27)) (justify left)))
  (property "Value" "" (at 245.11 83.82 0) (show_name no) (do_not_autoplace no) (effects (font (size 1.27 1.27))))
  (property "Footprint" "Package_DIP:DIP-8_W7.62mm" (at 245.11 83.82 0) (hide yes) (show_name no) (do_not_autoplace no) (effects (font (size 1.27 1.27))))
  (property "Datasheet" "" (at 245.11 83.82 0) (hide yes) (show_name no) (do_not_autoplace no) (effects (font (size 1.27 1.27))))
  (property "Description" "" (at 245.11 83.82 0) (hide yes) (show_name no) (do_not_autoplace no) (effects (font (size 1.27 1.27))))
  (pin "1")
  (pin "4")
  (pin "3")
  (pin "8")
  (pin "2")
  (pin "7")
  (pin "6")
  (pin "5"))
 (symbol
  (lib_id "Device:R")
  (at 97.79 114.3 0)
  (unit 1)
  (body_style 1)
  (exclude_from_sim no)
  (in_bom yes)
  (on_board yes)
  (in_pos_files yes)
  (dnp no)
  (fields_autoplaced yes)
  (property "Reference" "R3" (at 100.33 113.0299 0) (show_name no) (do_not_autoplace no) (effects (font (size 1.27 1.27)) (justify left)))
  (property "Value" "10k" (at 100.33 115.5699 0) (show_name no) (do_not_autoplace no) (effects (font (size 1.27 1.27)) (justify left)))
  (property "Footprint" "Resistor_THT:R_Axial_DIN0207_L6.3mm_D2.5mm_P7.62mm_Horizontal" (at 96.012 114.3 90) (hide yes) (show_name no) (do_not_autoplace no) (effects (font (size 1.27 1.27))))
  (property "Datasheet" "" (at 97.79 114.3 0) (hide yes) (show_name no) (do_not_autoplace no) (effects (font (size 1.27 1.27))))
  (property "Description" "Resistor" (at 97.79 114.3 0) (hide yes) (show_name no) (do_not_autoplace no) (effects (font (size 1.27 1.27))))
  (pin "1")
  (pin "2"))
 (symbol
  (lib_id "Device:R")
  (at 182.88 87.63 90)
  (unit 1)
  (body_style 1)
  (exclude_from_sim no)
  (in_bom yes)
  (on_board yes)
  (in_pos_files yes)
  (dnp no)
  (fields_autoplaced yes)
  (property "Reference" "R5" (at 182.88 81.28 90) (show_name no) (do_not_autoplace no) (effects (font (size 1.27 1.27))))
  (property "Value" "10k" (at 182.88 83.82 90) (show_name no) (do_not_autoplace no) (effects (font (size 1.27 1.27))))
  (property "Footprint" "Resistor_THT:R_Axial_DIN0207_L6.3mm_D2.5mm_P7.62mm_Horizontal" (at 182.88 89.408 90) (hide yes) (show_name no) (do_not_autoplace no) (effects (font (size 1.27 1.27))))
  (property "Datasheet" "" (at 182.88 87.63 0) (hide yes) (show_name no) (do_not_autoplace no) (effects (font (size 1.27 1.27))))
  (property "Description" "Resistor" (at 182.88 87.63 0) (hide yes) (show_name no) (do_not_autoplace no) (effects (font (size 1.27 1.27))))
  (pin "1")
  (pin "2"))
 (symbol
  (lib_id "Device:R")
  (at 113.03 106.68 90)
  (unit 1)
  (body_style 1)
  (exclude_from_sim no)
  (in_bom yes)
  (on_board yes)
  (in_pos_files yes)
  (dnp no)
  (fields_autoplaced yes)
  (property "Reference" "R9" (at 113.03 100.33 90) (show_name no) (do_not_autoplace no) (effects (font (size 1.27 1.27))))
  (property "Value" "9.87k" (at 113.03 102.87 90) (show_name no) (do_not_autoplace no) (effects (font (size 1.27 1.27))))
  (property "Footprint" "Resistor_THT:R_Axial_DIN0207_L6.3mm_D2.5mm_P7.62mm_Horizontal" (at 113.03 108.458 90) (hide yes) (show_name no) (do_not_autoplace no) (effects (font (size 1.27 1.27))))
  (property "Datasheet" "" (at 113.03 106.68 0) (hide yes) (show_name no) (do_not_autoplace no) (effects (font (size 1.27 1.27))))
  (property "Description" "Resistor" (at 113.03 106.68 0) (hide yes) (show_name no) (do_not_autoplace no) (effects (font (size 1.27 1.27))))
  (pin "1")
  (pin "2"))
 (symbol
  (lib_id "power:PWR_FLAG")
  (at 73.66 30.48 0)
  (unit 1)
  (body_style 1)
  (exclude_from_sim no)
  (in_bom yes)
  (on_board yes)
  (in_pos_files yes)
  (dnp no)
  (fields_autoplaced yes)
  (property "Reference" "#FLG02" (at 73.66 28.575 0) (hide yes) (show_name no) (do_not_autoplace no) (effects (font (size 1.27 1.27))))
  (property "Value" "PWR_FLAG" (at 73.66 25.4 0) (show_name no) (do_not_autoplace no) (effects (font (size 1.27 1.27))))
  (property "Footprint" "" (at 73.66 30.48 0) (hide yes) (show_name no) (do_not_autoplace no) (effects (font (size 1.27 1.27))))
  (property "Datasheet" "" (at 73.66 30.48 0) (hide yes) (show_name no) (do_not_autoplace no) (effects (font (size 1.27 1.27))))
  (property "Description" "Special symbol for telling ERC where power comes from" (at 73.66 30.48 0) (hide yes) (show_name no) (do_not_autoplace no) (effects (font (size 1.27 1.27))))
  (pin "1"))
 (sheet_instances
  (path ""
   (page "1")))
 (embedded_fonts no))
